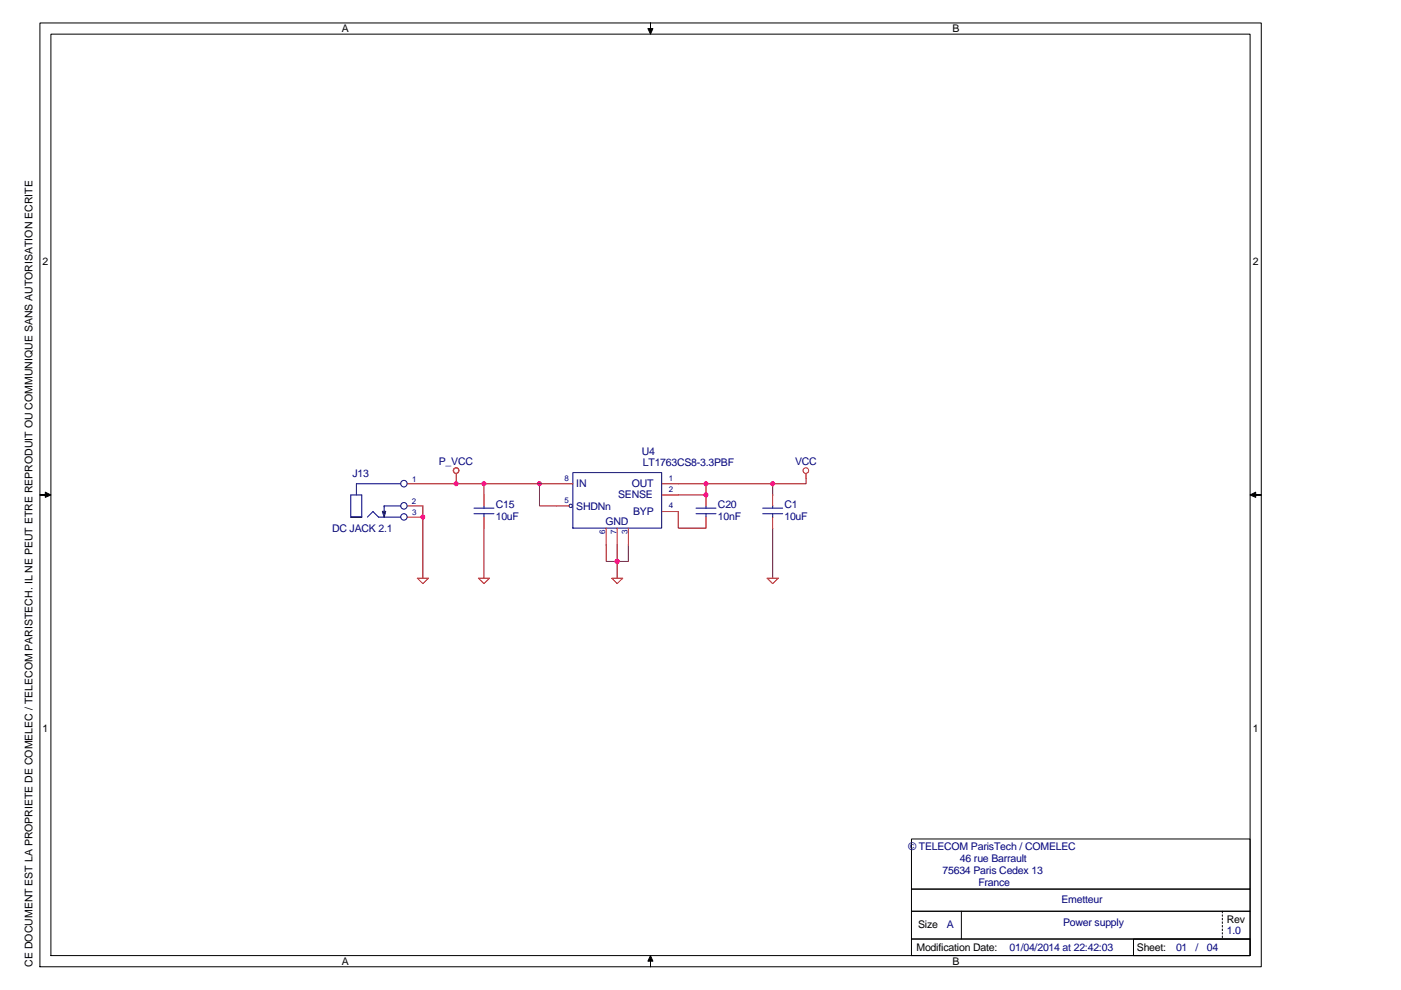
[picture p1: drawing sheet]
<svg xmlns="http://www.w3.org/2000/svg" width="297mm" height="210mm" viewBox="0 0 297 210" stroke-linecap="round" stroke-linejoin="round" font-family="sans-serif">
<path d="M130.8 119v3.6" fill="none" stroke="#800000" stroke-width=".21"/>
<circle cx="130.8" cy="119" r=".44" fill="#f0f"/>
<circle cx="130.8" cy="119" r=".44" fill="none" stroke="#f0f" stroke-width=".21"/>
<path d="M128.5 115.5v3.5h4.7v-3.5M130.8 115.5v3.5" fill="none" stroke="#800000" stroke-width=".21"/>
<circle cx="130.8" cy="119" r=".44" fill="#f0f"/>
<circle cx="130.8" cy="119" r=".44" fill="none" stroke="#f0f" stroke-width=".21"/>
<path d="M114.4 102.6v4.7h3.5" fill="none" stroke="#800000" stroke-width=".21"/>
<circle cx="114.4" cy="102.6" r=".44" fill="#f0f"/>
<circle cx="114.4" cy="102.6" r=".44" fill="none" stroke="#f0f" stroke-width=".21"/>
<path d="M89.7 102.6h28.2M102.6 102.6v2.3" fill="none" stroke="#800000" stroke-width=".21"/>
<circle cx="102.6" cy="102.6" r=".44" fill="#f0f"/>
<circle cx="102.6" cy="102.6" r=".44" fill="none" stroke="#f0f" stroke-width=".21"/>
<path d="M96.7 101.4v1.2" fill="none" stroke="#800000" stroke-width=".21"/>
<circle cx="96.7" cy="102.6" r=".44" fill="#f0f"/>
<circle cx="96.7" cy="102.6" r=".44" fill="none" stroke="#f0f" stroke-width=".21"/>
<path d="M143.8 104.9h5.9" fill="none" stroke="#800000" stroke-width=".21"/>
<circle cx="149.7" cy="104.9" r=".45" fill="#f0f"/>
<circle cx="149.7" cy="104.9" r=".45" fill="none" stroke="#f0f" stroke-width=".21"/>
<path d="M143.8 108.5v3.5h5.9M163.8 102.6v2.3M170.9 101.4v1.2h-27.1" fill="none" stroke="#800000" stroke-width=".21"/>
<circle cx="163.8" cy="102.6" r=".44" fill="#f0f"/>
<circle cx="163.8" cy="102.6" r=".44" fill="none" stroke="#f0f" stroke-width=".21"/>
<path d="M89.7 109.6h.1M89.7 107.3v15.3M102.6 112v10.6M163.8 112v10.6" fill="none" stroke="#800000" stroke-width=".21"/>
<circle cx="89.6" cy="109.6" r=".44" fill="#f0f"/>
<circle cx="89.6" cy="109.6" r=".44" fill="none" stroke="#f0f" stroke-width=".21"/>
<path d="M149.7 102.6v2.3" fill="none" stroke="#800000" stroke-width=".21"/>
<circle cx="149.7" cy="102.6" r=".44" fill="#f0f"/>
<circle cx="149.7" cy="102.6" r=".44" fill="none" stroke="#f0f" stroke-width=".21"/>
<g fill="none" stroke="#f00" stroke-width=".21">
<path d="M86.4 102.6h3.3M86.4 107.3h3.3M86.4 109.6h3.3M96.7 100.4v1M117.9 102.6h3.6M117.9 107.3h2.7M128.5 112v3.5M130.8 112v3.5M133.2 112v3.5M140.3 102.6h3.5M140.3 104.9h3.5M140.3 108.5h3.5"/>
<path d="M149.7 104.9v2.4M149.7 109.6v2.4M170.9 100.4v1M101.4 122.6h2.4l-1.2 1.1zM129.7 122.6h2.3l-1.2 1.1zM162.6 122.6h2.4l-1.2 1.1z"/>
<circle cx="170.9" cy="99.8" r=".59"/>
</g>
<g fill="none" stroke="#000080" stroke-width=".21">
<path d="M81.4 107.3v2.3M121.5 100.2h18.8v11.8h-18.8zM147.6 107.7h4.2M147.6 108.9h4.2M149.7 107.3v.4M149.7 108.9v.7"/>
<circle cx="85.6" cy="102.5" r=".68"/>
<circle cx="85.6" cy="107.2" r=".68"/>
<circle cx="85.6" cy="109.6" r=".68"/>
<circle cx="121" cy="107.3" r=".36"/>
</g>
<circle cx="96.7" cy="99.8" r=".59" fill="none" stroke="#f00" stroke-width=".28"/>
<path d="M81.1 108.4h.7l-.4 1.2z" fill="#000080"/>
<g fill="none" stroke="#000080" stroke-width=".21">
<path d="M74.4 109.6h2.3h-2.3M74.4 109.6v-4.7h2.3v4.7M77.9 109.6l1.2-1.1 1.2 1.1h4.7M81.1 108.4h.7l-.4 1.2zM81.4 107.3h.1M81.4 107.3h3.6M85 102.6h-9.4v2.3M100.5 107.7h4.2M100.5 108.9h4.2M102.6 107.3v.4M102.6 108.9v.7M161.7 107.7h4.2"/>
<path d="M161.7 108.9h4.2M163.8 107.3v.4M163.8 108.9v.7"/>
</g>
<path d="M102.6 104.9v2.4M102.6 109.6v2.4M163.8 104.9v2.4M163.8 109.6v2.4M88.5 122.6h2.3l-1.1 1.1z" fill="none" stroke="#f00" stroke-width=".21"/>
<g fill="#000">
<path d="M137.9 4.9v1.2h.5l-.5 1.1-.5-1.1h.5z" fill-rule="evenodd"/>
<path d="M8.5 104.9h1.1v-.5l1.2 .5-1.2 .6v-.6z" fill-rule="evenodd"/>
<path d="M265 104.9l1.2-.5v.5h1.2h-1.2v.6z" fill-rule="evenodd"/>
<path d="M137.9 202.6l.5 1.2h-.5v1.2v-1.2h-.5z" fill-rule="evenodd"/>
</g>
<g fill="none" stroke="#000" stroke-width=".21">
<path d="M8.5 4.9h258.9v200.1h-258.9zM10.8 7.2h254.2v195.4h-254.2zM137.9 4.9v1.2h.5l-.5 1.1-.5-1.1h.5zM8.5 104.9h1.1v-.5l1.2 .5-1.2 .6v-.6zM265 104.9l1.2-.5v.5h1.2h-1.2v.6zM193.2 177.9h71.8v10.6h-71.8zM193.2 199.1h71.8v3.5h-71.8zM193.2 188.5h71.8v4.7h-71.8zM193.2 193.2h71.8v5.9h-71.8zM203.8 193.2v5.9M240.3 199.1h24.7v3.5h-24.7zM259.2 193.2v.3"/>
<path d="M259.2 194v.3M259.2 194.7v.3M259.2 195.5v.3M259.2 196.2v.4M259.2 197v.3M259.2 197.7v.3M259.2 198.5v.3M137.9 202.6l.5 1.2h-.5v1.2v-1.2h-.5z"/>
</g>
<g font-size="2.2">
<text x="72.5" y="6.8">A</text>
<text x="201.9" y="6.8">B</text>
<text x="9" y="56.2">2</text>
<text x="265.6" y="56.2">2</text>
<text x="9" y="155.1">1</text>
<text x="265.6" y="155.1">1</text>
<text x="194.6" y="196.7">Size</text>
<text x="260.1" y="195.7">Rev</text>
<text x="194.3" y="201.7">Modification Date:</text>
<text x="241" y="201.6">Sheet:</text>
<text x="6.9" y="205" transform="rotate(-90 6.9 205)">CE DOCUMENT EST LA PROPRIETE DE COMELEC / TELECOM PARISTECH. IL NE PEUT ETRE REPRODUIT OU COMMUNIQUE SANS AUTORISATION ECRITE</text>
<text x="72.5" y="204.6">A</text>
<text x="201.9" y="204.6">B</text>
</g>
<g font-size="2.2" fill="#000080">
<text x="74.7" y="101.1">J13</text>
<text x="93" y="98.5">P_VCC</text>
<text x="136.1" y="96.6">U4</text>
<text x="136.3" y="98.8">LT1763CS8-3.3PBF</text>
<text x="168.6" y="98.5">VCC</text>
<text x="105.1" y="107.7">C15</text>
<text x="122.2" y="103.3">IN</text>
<text x="131.1" y="105.7">SENSE</text>
<text x="133.9" y="103.3">OUT</text>
<text x="152.2" y="107.7">C20</text>
<text x="166.3" y="107.7">C1</text>
<text x="70.4" y="112.7">DC JACK 2.1</text>
<text x="105.1" y="110.2">10uF</text>
<text x="122.2" y="108">SHDNn</text>
<text x="128.4" y="111.2">GND</text>
<text x="134.2" y="109.2">BYP</text>
<text x="152.2" y="110.2">10nF</text>
<text x="166.3" y="110.2">10uF</text>
<text x="192.6" y="180.3">© TELECOM ParisTech / COMELEC</text>
<text x="199.9" y="185.4">75634 Paris Cedex 13</text>
<text x="203.5" y="182.8">46 rue Barrault</text>
<text x="207.4" y="187.9">France</text>
<text x="225" y="191.6">Emetteur</text>
<text x="200.7" y="196.7">A</text>
<text x="225.4" y="196.4">Power supply</text>
<text x="214" y="201.7">01/04/2014 at 22:42:03</text>
<text x="249.3" y="201.6">01</text>
<text x="253.5" y="201.6">/</text>
<text x="255.9" y="201.6">04</text>
<text x="260.1" y="198.1">1.0</text>
</g>
<g font-size="1.7" fill="#000080">
<text x="119.7" y="101.9">8</text>
<text x="141.8" y="101.9">1</text>
<text x="87.3" y="106.9">2</text>
<text x="87.4" y="102.2">1</text>
<text x="119.7" y="106.6">5</text>
<text x="141.8" y="107.8">4</text>
<text x="141.8" y="104.3">2</text>
<text x="87.4" y="109.3">3</text>
<text x="128.3" y="113.3" transform="rotate(-90 128.3 113.3)">6</text>
<text x="130.7" y="113.3" transform="rotate(-90 130.7 113.3)">7</text>
<text x="133" y="113.3" transform="rotate(-90 133 113.3)">3</text>
</g>
</svg>
